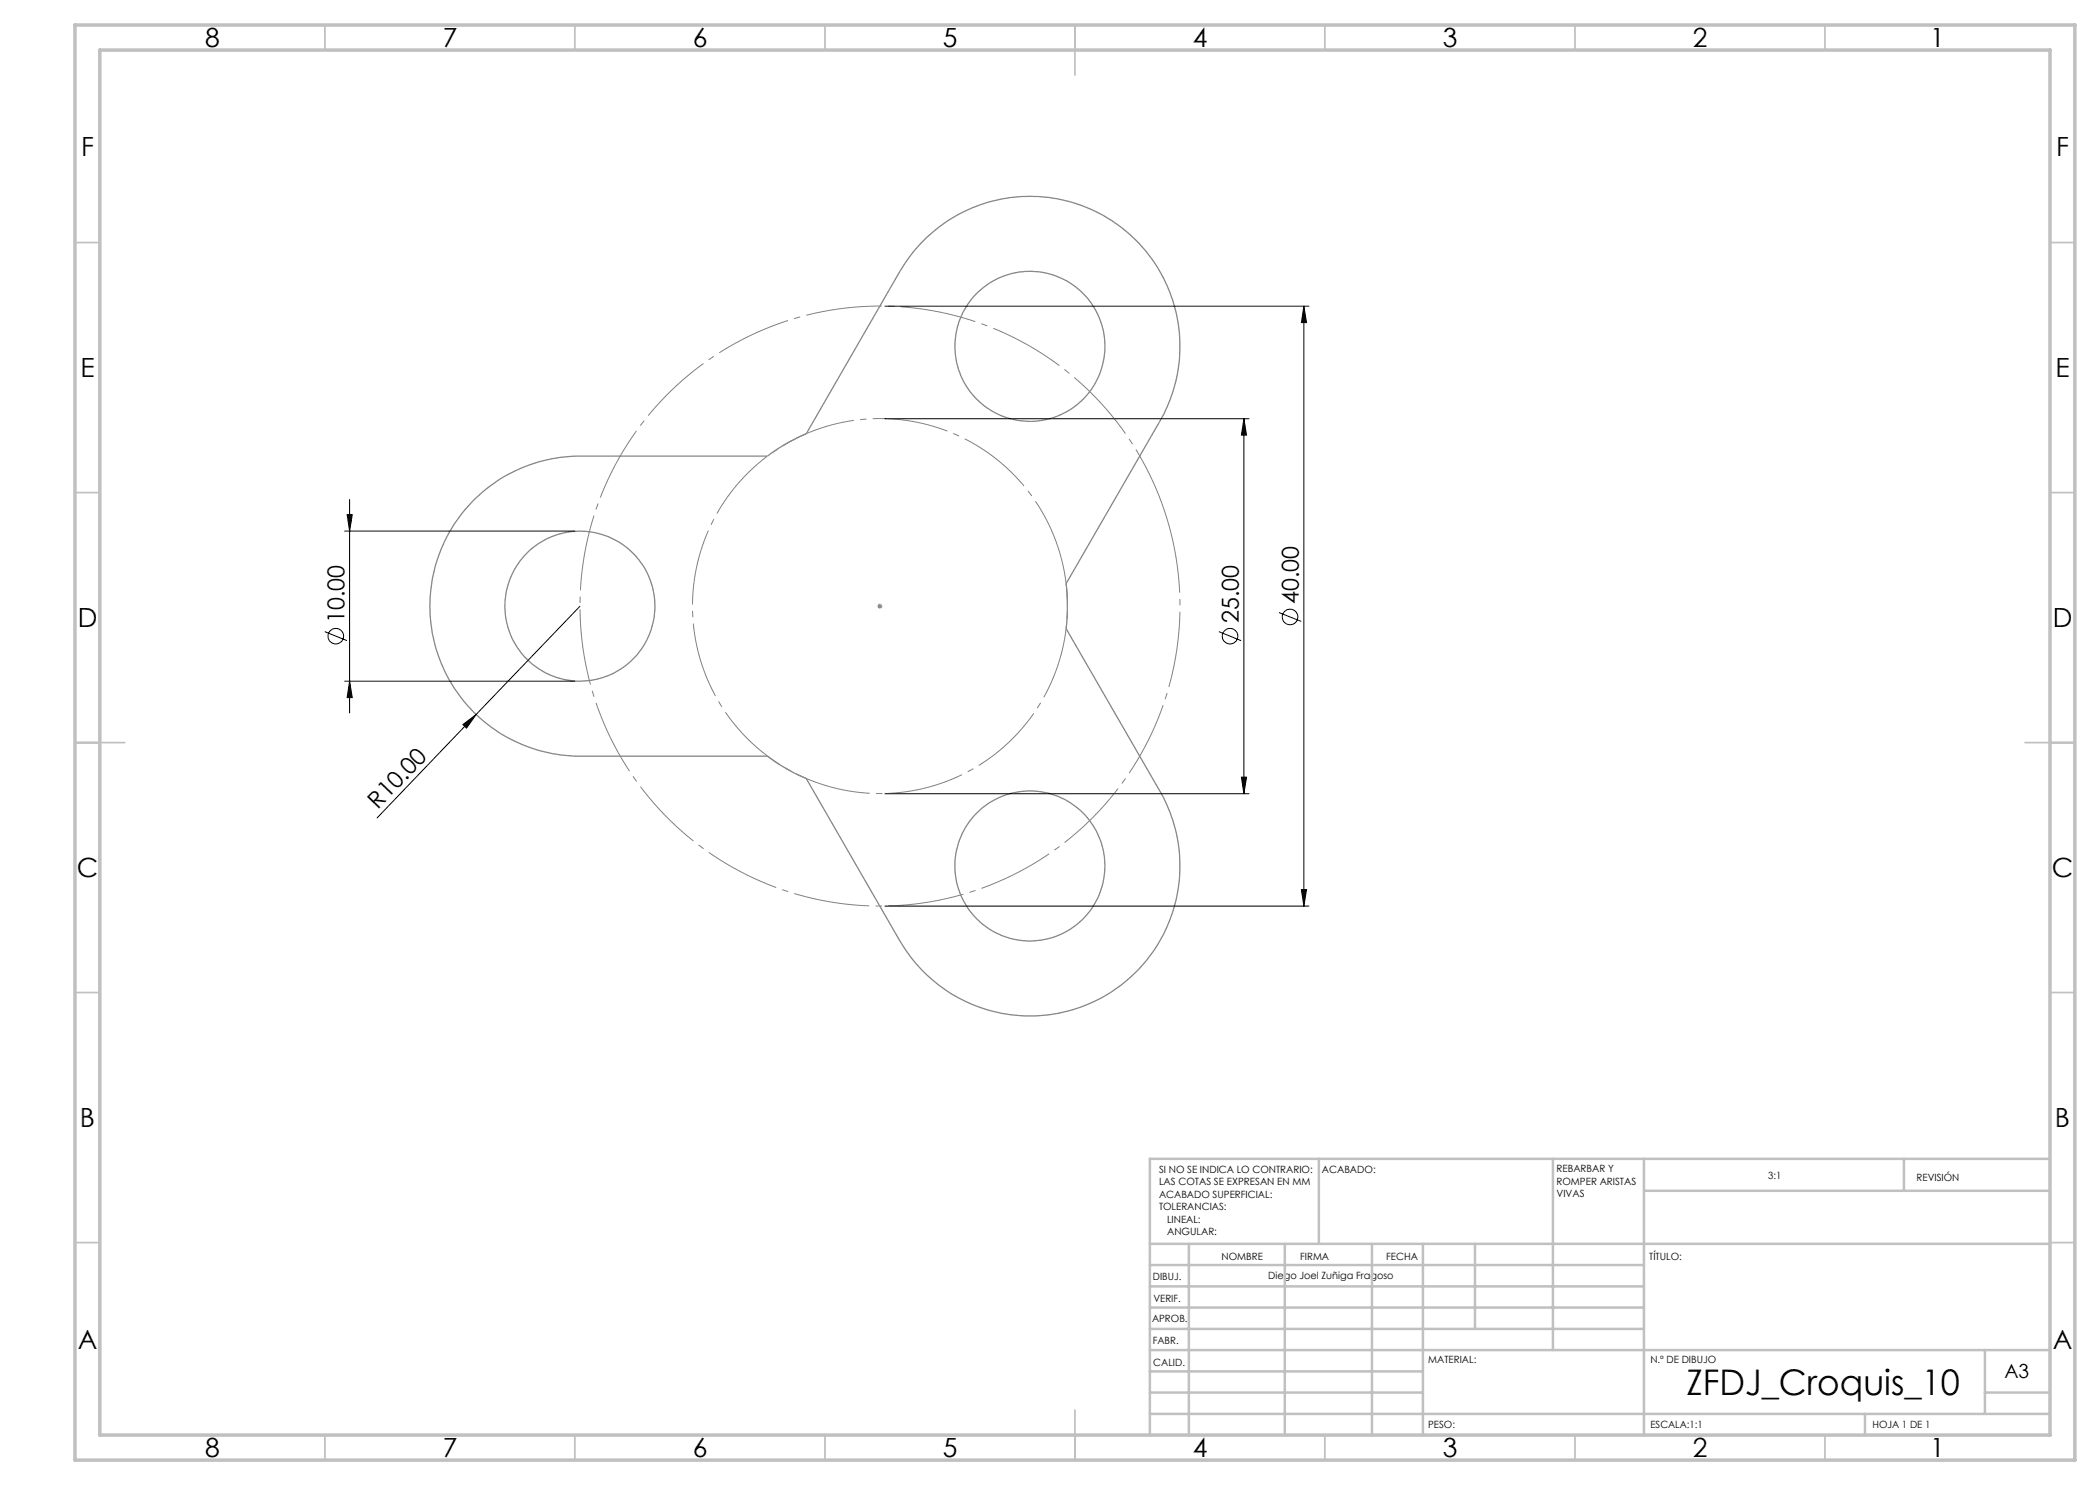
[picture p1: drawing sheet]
<svg xmlns="http://www.w3.org/2000/svg" width="420mm" height="297mm" viewBox="0 0 420 297" stroke-linecap="round" stroke-linejoin="round" font-family="sans-serif">
<g fill="none" stroke="#000" stroke-width=".2">
<path d="M177 61.2h84.8M260.8 61.2l.5 3.3h-1zM260.8 61.2v120M69.9 99.9v42.7M177 83.7h72.8M248.8 83.7v75M248.8 83.7l.5 3.3h-1zM68.9 106.2h46.1M69.4 102.9h1l-.5 3.3zM64.9 126.3l4.5 1.8M68.9 136.2h46.1M69.9 136.2l.5 3.3h-1z"/>
<path d="M116 121.2l-20.8 21.7M243.8 126.3l4.4 1.8M255.8 122.5l4.4 1.8M92.6 144.9l2.6-2-1.9 2.7zM95.2 142.9l-19.8 20.7M177 158.7h72.8M248.3 155.4h1l-.5 3.3zM260.3 177.9h1l-.5 3.3zM177 181.2h84.8"/>
<circle cx="67.2" cy="127.2" r="1.55"/>
<circle cx="246" cy="127.2" r="1.56"/>
<circle cx="258" cy="123.4" r="1.55"/>
</g>
<path d="M175.5 121.2h1M175.6 120.9l.7 .7M176 120.7v1M176.3 120.9l-.7 .7" fill="none" stroke="#808080" stroke-width=".2"/>
<g fill="none" stroke="#808080" stroke-width=".25">
<path d="M94.8 100a30.1 30.1 0 0 1 21.2-8.8h37.5a37.4 37.4 0 0 1 7.8-4.5l18.7-32.4a30 30 0 0 1 41-11 30 30 0 0 1 11 41l-18.8 32.4a41.1 41.1 0 0 1 0 9l18.8 32.5a30 30 0 0 1-11 41 30 30 0 0 1-41-11l-18.7-32.5a37.4 37.4 0 0 1-7.8-4.5h-37.5a30 30 0 0 1-27.7-18.5 30 30 0 0 1 6.5-32.7z"/>
<circle cx="206" cy="69.3" r="15"/>
<circle cx="116" cy="121.2" r="15"/>
<circle cx="206" cy="173.2" r="15"/>
</g>
<path d="M233.4 103.7a60 60 0 0 0-100.6-24.2 60 60 0 0 0 27.7 99.7 60 60 0 0 0 73.7-72.5l-.8-3" fill="none" stroke="#808080" stroke-width=".2" stroke-dasharray="15.2 1.3 1.3 1.3" stroke-dashoffset=".1" stroke-linecap="butt"/>
<path d="M211.9 110.2a37.5 37.5 0 0 0-62.9-15 37.5 37.5 0 0 0 17.3 62.2 37.5 37.5 0 0 0 46.1-45.3l-.5-1.9" fill="none" stroke="#808080" stroke-width=".2" stroke-dasharray="15.2 1.3 1.3 1.3" stroke-dashoffset="4.1" stroke-linecap="butt"/>
<g fill="none" stroke="#c0c0c0" stroke-width=".35">
<path d="M65 5v5M115 5v5M165 5v5M215 5v10M265 5v5M315 5v5M365 5v5M15 48.5h5M410 48.5h5M15 98.5h5M410 98.5h5M15 148.5h10"/>
<path d="M405 148.5h10M15 198.5h5M410 198.5h5M15 248.5h5M410 248.5h5M65 287v5M115 287v5M165 287v5M215 282v10M265 287v5M315 287v5M365 287v5"/>
</g>
<g fill="none" stroke="#c0c0c0" stroke-width=".5">
<path d="M263.8 231.8v17M310.6 231.8v38.2M328.8 231.8v55.2M328.8 238.2h81.2M380.8 231.8v6.4M410 231.8h-180v55.2M230 248.8h180M230 257.3h98.8M230 253h98.8M237.8 248.8v38.2M257 248.8v38.2M274.4 248.8v38.2"/>
<path d="M284.6 248.8v38.2M295 248.8v17M230 265.8h98.8M230 261.5h98.8M230 278.5h54.6M230 274.3h54.6M230 270h180M397 278.5h13M397 270v12.8M230 282.8h180M373 282.8v4.2"/>
</g>
<path d="M15 5h400v287h-400zM20 10h390v277h-390z" fill="none" stroke="#c0c0c0" stroke-width=".7"/>
<g fill="#000">
<path d="M92.6 144.9l2.6-2-1.9 2.7z"/>
<path d="M260.3 177.9h1l-.5 3.3zM260.8 61.2l.5 3.3h-1zM248.3 155.4h1l-.5 3.3zM248.8 83.7l.5 3.3h-1zM69.9 136.2l.5 3.3h-1zM69.4 102.9h1l-.5 3.3z"/>
</g>
<text font-size="7.1" x="337.3" y="279">ZFDJ_Croquis_10</text>
<g font-size="5.3">
<text x="41" y="9.5">8</text>
<text x="88.5" y="9.5">7</text>
<text x="138.5" y="9.5">6</text>
<text x="188.5" y="9.5">5</text>
<text x="238.5" y="9.5">4</text>
<text x="288.5" y="9.5">3</text>
<text x="338.5" y="9.5">2</text>
<text x="386" y="9.5">1</text>
<text x="16.2" y="31.2">F</text>
<text x="411.2" y="31.2">F</text>
<text x="16.1" y="75.5">E</text>
<text x="411.1" y="75.5">E</text>
<text x="15.5" y="125.5">D</text>
<text x="410.5" y="125.5">D</text>
<text x="15.4" y="175.5">C</text>
<text x="410.4" y="175.5">C</text>
<text x="16" y="225.5">B</text>
<text x="411" y="225.5">B</text>
<text x="15.5" y="269.7">A</text>
<text x="410.5" y="269.7">A</text>
<text x="41" y="291.5">8</text>
<text x="88.5" y="291.5">7</text>
<text x="138.5" y="291.5">6</text>
<text x="188.5" y="291.5">5</text>
<text x="238.5" y="291.5">4</text>
<text x="288.5" y="291.5">3</text>
<text x="338.5" y="291.5">2</text>
<text x="386" y="291.5">1</text>
</g>
<g font-size="4.7">
<text x="68.9" y="124.6" transform="rotate(-90 68.9 124.6)">10.00</text>
<text x="247.7" y="124.6" transform="rotate(-90 247.7 124.6)">25.00</text>
<text x="259.7" y="120.8" transform="rotate(-90 259.7 120.8)">40.00</text>
<text x="75.6" y="161.9" transform="rotate(-46 75.6 161.9)">R10.00</text>
</g>
<text font-size="3.9" x="400.9" y="275.5">A3</text>
<g font-size="2">
<text x="231.8" y="234.6">SI NO SE INDICA LO CONTRARIO:</text>
<text x="231.8" y="237.1">LAS COTAS SE EXPRESAN EN MM</text>
<text x="231.8" y="239.6">ACABADO SUPERFICIAL:</text>
<text x="264.4" y="234.6">ACABADO:</text>
<text x="311.3" y="234.5">REBARBAR Y</text>
<text x="311.3" y="237">ROMPER ARISTAS</text>
<text x="311.3" y="239.5">VIVAS</text>
<text x="353.7" y="235.8">3:1</text>
<text x="383.3" y="236.2">REVISIÓN</text>
<text x="231.8" y="242.1">TOLERANCIAS:</text>
<text x="233.4" y="244.6">LINEAL:</text>
<text x="233.4" y="247.1">ANGULAR:</text>
<text x="244.3" y="252">NOMBRE</text>
<text x="260" y="251.9">FIRMA</text>
<text x="277.2" y="251.9">FECHA</text>
<text x="329.9" y="251.9">TÍTULO:</text>
<text x="230.6" y="256.1">DIBUJ.</text>
<text x="253.7" y="255.9">Diego Joel Zuñiga Fragoso</text>
<text x="230.7" y="260.3">VERIF.</text>
<text x="230.4" y="264.4">APROB.</text>
<text x="230.5" y="268.8">FABR.</text>
<text x="230.7" y="273.1">CALID.</text>
<text x="285.6" y="272.5">MATERIAL:</text>
<text x="330.1" y="272.5">N.º DE DIBUJO</text>
<text x="285.6" y="285.5">PESO:</text>
<text x="330.1" y="285.6">ESCALA:1:1</text>
<text x="374.5" y="285.6">HOJA 1 DE 1</text>
</g>
</svg>
